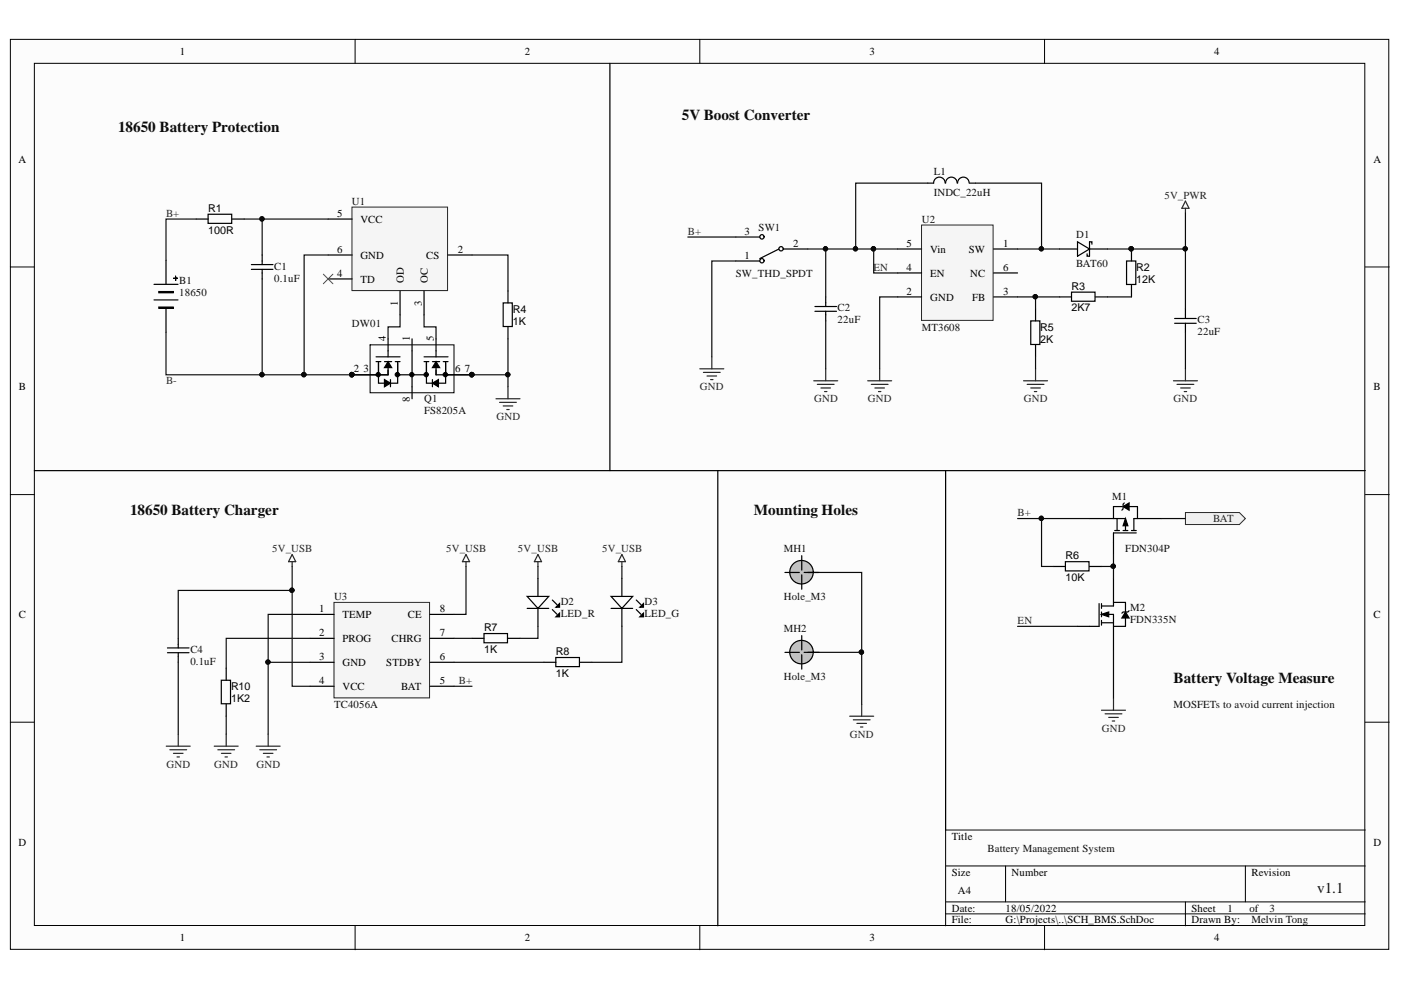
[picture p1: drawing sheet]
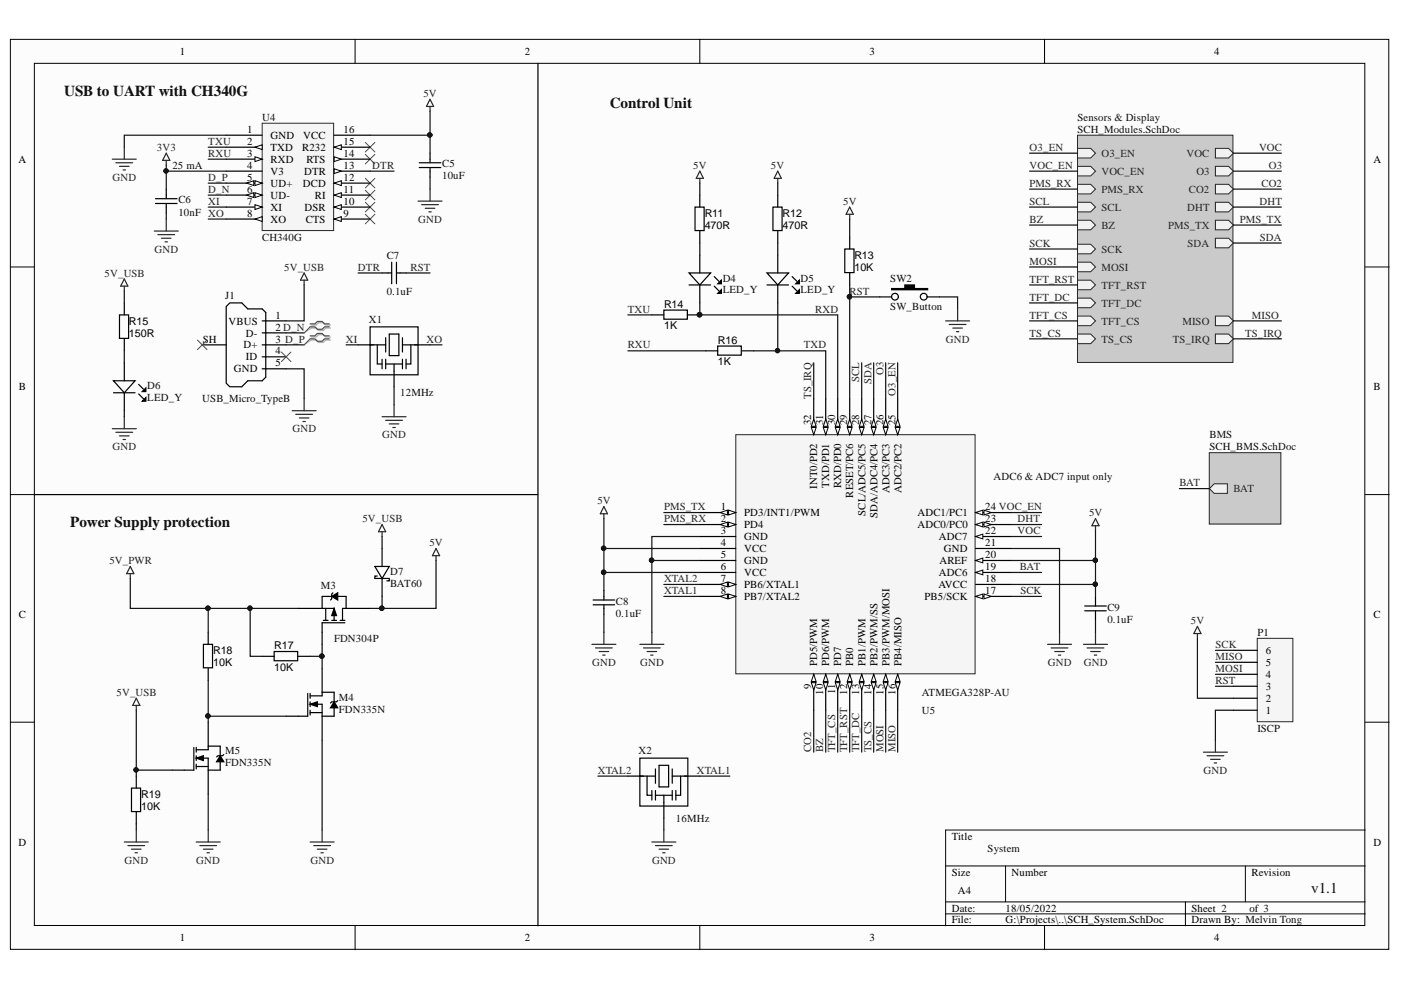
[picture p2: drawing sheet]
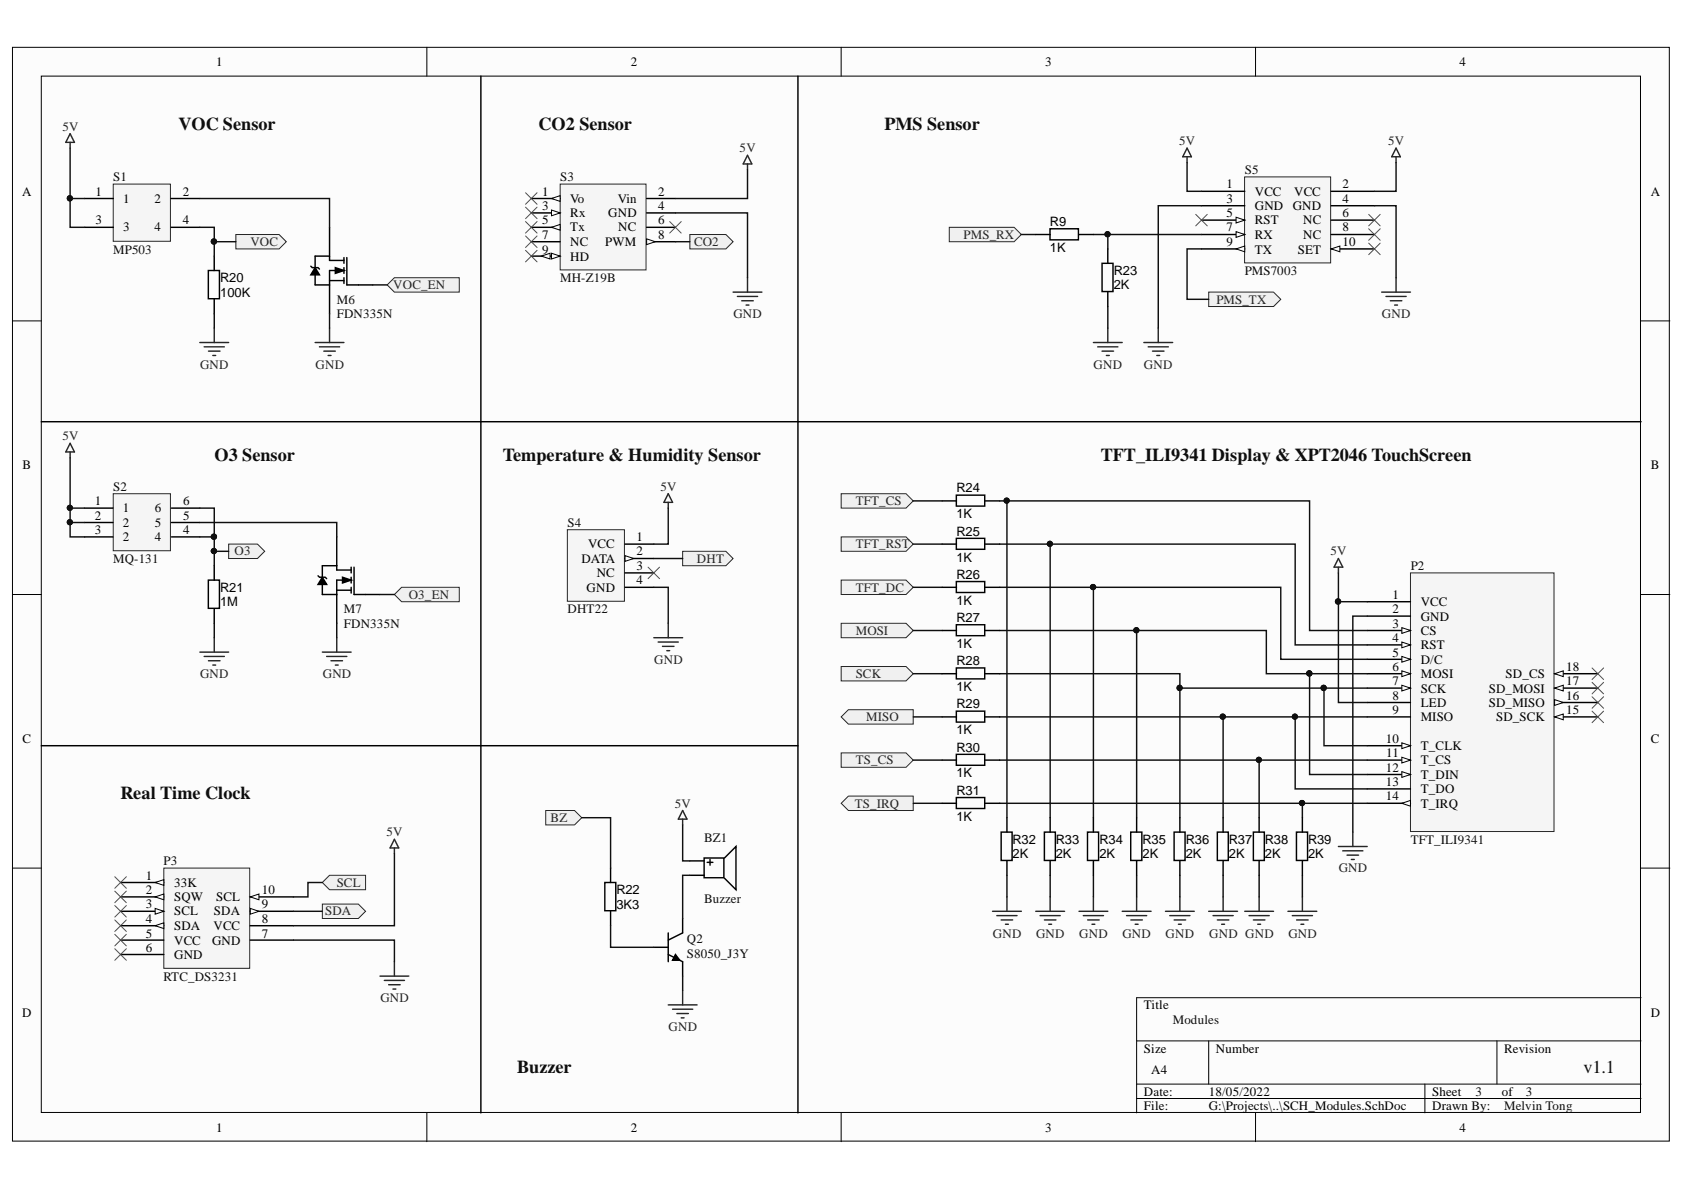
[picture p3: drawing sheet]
# Altium project AirMeter.PrjPcb
3 sheets, 87 parts. Net scope: hierarchical (ports join the sheet entries above them; power ports are global).
Board file: PCB_AirMeter.PcbDoc
Sheets:
  SCH_System.SchDoc
    BMS = SCH_BMS.SchDoc
    Sensors & Display = SCH_Modules.SchDoc

## Sheet SCH_System.SchDoc: System
size A4; Author: Melvin Tong; DrawnBy: Melvin Tong; Revision: v1.1; SheetNumber: 2; SheetTotal: 3

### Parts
C5  10uF  [CAP_0805]
C6  10nF  [CAP_0805]
C7  0.1uF  [CAP_0805]
C8  0.1uF  [CAP_0805]
C9  0.1uF  [CAP_0805]
D4  LED_Y  [LED_0805]
D5  LED_Y  [LED_0805]
D6  LED_Y  [LED_0805]
D7  BAT60  [SOD323]
J1  USB_Micro_TypeB  [USB_Micro_TypeB]
M3  FDN304P  [SOT23_213]
M4  FDN335N  [SOT23_213]
M5  FDN335N  [SOT23_213]
P1  ISCP  [HDR1X6]
R11  470R  [RESC3216X70N]
R12  470R  [RESC3216X70N]
R13  10K  [RESC3216X70N]
R14  1K  [RESC3216X70N]
R15  150R  [RESC3216X70N]
R16  1K  [RESC3216X70N]
R17  10K  [RESC3216X70N]
R18  10K  [RESC3216X70N]
R19  10K  [RESC3216X70N]
SW2  SW_Button  [Button_4x4x1.5]
U4  CH340G  [CH340G]
U5  ATMEGA328P-AU  [ATMEGA328P-AU]
X1  12MHz  [XTAL_3.2x1.6]
X2  16MHz  [XTAL_3.2x1.6]

### Sub-sheets
BMS = SCH_BMS.SchDoc: BAT (out)
Sensors & Display = SCH_Modules.SchDoc: CO2 (out), PMS_TX (out), PMS_RX (in), VOC (out), DHT (out), O3_EN (in), O3 (out), SDA (out), SCL (in), TFT_RST (in), TS_CS (in), TFT_DC (in), MOSI (in), TFT_CS (in), SCK (in), MISO (out), TS_IRQ (out), VOC_EN (in), BZ (in)

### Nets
3V3: C6.1 U4.4(V3)
5V: C5.1 C8.1 C9.1 D7.K M3.3(D) P1.2 R11.2 R12.1 R13.1 U4.16(VCC) U5.4(VCC) U5.6(VCC) U5.18(AVCC) U5.20(AREF)
5V_PWR: M3.2(S) R17.1 R18.1
5V_USB: D7.A J1.1(VBUS) M5.1(G) R15.1 R19.1
GND: C5.2 C6.2 C8.2 C9.2 D6.K J1.5(GND) M4.2(S) M5.2(S) P1.1 R19.2 SW2.2 U4.1(GND) U5.3(GND) U5.5(GND) U5.21(GND) X1.2(GND) X2.2(GND)
BAT: U5.19(ADC6) ; sheet BMS/BAT
BZ: U5.10(PD6/PWM) ; sheet Sensors & Display/BZ
CO2: U5.9(PD5/PWM) ; sheet Sensors & Display/CO2
D_N: J1.2(D-) U4.6(UD-)
D_P: J1.3(D+) U4.5(UD+)
DHT: U5.23(ADC0/PC0) ; sheet Sensors & Display/DHT
DTR: C7.1 U4.13(DTR)
MISO: P1.5 U5.16(PB4/MISO) ; sheet Sensors & Display/MISO
MOSI: P1.4 U5.15(PB3/PWM/MOSI) ; sheet Sensors & Display/MOSI
O3: U5.26(ADC3/PC3) ; sheet Sensors & Display/O3
O3_EN: U5.25(ADC2/PC2) ; sheet Sensors & Display/O3_EN
PMS_RX: U5.2(PD4) ; sheet Sensors & Display/PMS_RX
PMS_TX: U5.1(PD3/INT1/PWM) ; sheet Sensors & Display/PMS_TX
RST: C7.2 P1.3 R13.2 SW2.1 U5.29(RESET/PC6)
RXD: D4.K R14.2 U5.30(RXD/PD0)
RXU: R16.1 U4.3(RXD)
SCK: P1.6 U5.17(PB5/SCK) ; sheet Sensors & Display/SCK
SCL: U5.28(SCL/ADC5/PC5) ; sheet Sensors & Display/SCL
SDA: U5.27(SDA/ADC4/PC4) ; sheet Sensors & Display/SDA
TFT_CS: U5.11(PD7) ; sheet Sensors & Display/TFT_CS
TFT_DC: U5.13(PB1/PWM) ; sheet Sensors & Display/TFT_DC
TFT_RST: U5.12(PB0) ; sheet Sensors & Display/TFT_RST
TS_CS: U5.14(PB2/PWM/SS) ; sheet Sensors & Display/TS_CS
TS_IRQ: U5.32(INT0/PD2) ; sheet Sensors & Display/TS_IRQ
TXD: D5.K R16.2 U5.31(TXD/PD1)
TXU: R14.1 U4.2(TXD)
VOC: U5.22(ADC7) ; sheet Sensors & Display/VOC
VOC_EN: U5.24(ADC1/PC1) ; sheet Sensors & Display/VOC_EN
XI: U4.7(XI) X1.1(IN)
XO: U4.8(XO) X1.3(OUT)
XTAL1: U5.8(PB7/XTAL2) X2.3(OUT)
XTAL2: U5.7(PB6/XTAL1) X2.1(IN)
NetD4_A: D4.A R11.1
NetD5_A: D5.A R12.2
NetD6_A: D6.A R15.2
NetM3_1: M3.1(G) M4.3(D) R17.2
NetM4_1: M4.1(G) M5.3(D) R18.2

Not connected (* = marked no-connect by the designer): J1 4(ID)* SH(Shell)*; U4 9(CTS)* 10(DSR)* 11(RI)* 12(DCD)* 14(RTS)* 15(R232)*

### Layout directives
differential pair: D_N, D_P

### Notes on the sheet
- (near U4) USB to UART with CH340G
- Control Unit
- (near C6) 25 mA
- (near U5) ADC6 & ADC7 input only
- Power Supply protection

## Sheet SCH_BMS.SchDoc: Battery Management System
size A4; DrawnBy: Melvin Tong; Revision: v1.1; SheetNumber: 1; SheetTotal: 3

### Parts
B1  18650  [BAT_18650]
C1  0.1uF  [CAP_0805]
C2  22uF  [CAP_1206]
C3  22uF  [CAP_1206]
C4  0.1uF  [CAP_0805]
D1  BAT60  [SOD323]
D2  LED_R  [LED_0805]
D3  LED_G  [LED_0805]
L1  INDC_22uH  [IND_10x10]
M1  FDN304P  [SOT23_213]
M2  FDN335N  [SOT23_213]
MH1  Hole_M3  [Hole_M3]
MH2  Hole_M3  [Hole_M3]
Q1  FS8205A  [TSSOP65P640X120-8N]
R1  100R  [RESC3216X70N]
R2  12K  [RESC3216X70N]
R3  2K7  [RESC3216X70N]
R4  1K  [RESC3216X70N]
R5  2K  [RESC3216X70N]
R6  10K  [RESC3216X70N]
R7  1K  [RESC3216X70N]
R8  1K  [RESC3216X70N]
R10  1K2  [RESC3216X70N]
SW1  SW_THD_SPDT  [3P_header]
U1  DW01  [SOT23-6]
U2  MT3608  [SOT23-6]
U3  TC4056A  [SOIC127P600X175-8AN]

### Ports
BAT (out)

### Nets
5V_PWR: C3.1 D1.K R2.1
5V_USB: C4.1 D2.A D3.A U3.4(VCC) U3.8(CE)
GND: C2.2 C3.2 C4.2 M2.2(S) MH1.MH MH2.MH Q1.6(S1) Q1.7(S1) R4.2 R5.1 R10.2 SW1.1 U2.2(GND) U3.1(TEMP) U3.3(GND)
B+: B1.1(B+) M1.2(S) R1.1 R6.1 SW1.3 U3.5(BAT)
B-: B1.2(B+) C1.2 Q1.2(S1) Q1.3(S1) U1.6(GND)
BAT: M1.3(D) ; port BAT
EN: C2.1 L1.1 M2.1(G) SW1.2 U2.4(EN) U2.5(Vin)
NetC1_1: C1.1 R1.2 U1.5(VCC)
NetD1_A: D1.A L1.2 U2.1(SW)
NetD2_K: D2.K R7.2
NetD3_K: D3.K R8.2
NetM1_1: M1.1(G) M2.3(D) R6.2
NetQ1_4: Q1.4(G1) U1.1(OD)
NetQ1_5: Q1.5(G2) U1.3(OC)
NetR2_2: R2.2 R3.2
NetR3_1: R3.1 R5.2 U2.3(FB)
NetR4_1: R4.1 U1.2(CS)
NetR7_1: R7.1 U3.7(CHRG)
NetR8_1: R8.1 U3.6(STDBY)
NetR10_1: R10.1 U3.2(PROG)

Not connected (* = marked no-connect by the designer): Q1 1(D12) 8(D12); U1 4(TD)*; U2 6(NC)

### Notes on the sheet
- 18650 Battery Protection
- 5V Boost Converter
- 18650 Battery Charger
- Mounting Holes
- Battery Voltage Measure
- MOSFETs to avoid current injection

## Sheet SCH_Modules.SchDoc: Modules
size A4; DrawnBy: Melvin Tong; Revision: v1.1; SheetNumber: 3; SheetTotal: 3

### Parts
BZ1  Buzzer  [BZ_12085]
M6  FDN335N  [SOT23_213]
M7  FDN335N  [SOT23_213]
P2  TFT_ILI9341  [TFT_ILI9341]
P3  RTC_DS3231  [DS3231 RTC]
Q2  S8050_J3Y  [SOT23_213]
R9  1K  [RESC3216X70N]
R20  100K  [RESC3216X70N]
R21  1M  [RESC3216X70N]
R22  3K3  [RESC3216X70N]
R23  2K  [RESC3216X70N]
R24  1K  [RESC3216X70N]
R25  1K  [RESC3216X70N]
R26  1K  [RESC3216X70N]
R27  1K  [RESC3216X70N]
R28  1K  [RESC3216X70N]
R29  1K  [RESC3216X70N]
R30  1K  [RESC3216X70N]
R31  1K  [RESC3216X70N]
R32  2K  [RESC3216X70N]
R33  2K  [RESC3216X70N]
R34  2K  [RESC3216X70N]
R35  2K  [RESC3216X70N]
R36  2K  [RESC3216X70N]
R37  2K  [RESC3216X70N]
R38  2K  [RESC3216X70N]
R39  2K  [RESC3216X70N]
S1  MP503  [MP503 VOC Sensor]
S2  MQ-131  [MQ-131 Ozone Sensor]
S3  MH-Z19B  [MH-Z19B CO2 Sensor]
S4  DHT22  [DHT22]
S5  PMS7003  [PMS7003]

### Ports
BZ (in), CO2 (out), DHT (out), MISO (out), MOSI (in), O3 (out), O3_EN (in), PMS_RX (in), PMS_TX (out), SCK (in), SCL (in), SDA (out), TFT_CS (in), TFT_DC (in), TFT_RST (in), TS_CS (in), TS_IRQ (out), VOC (out), VOC_EN (in)

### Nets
5V: BZ1.1(Positive) P2.1(VCC) P2.8(LED) P3.8(VCC) S1.1 S1.3 S2.1 S2.2 S2.3(2) S3.2(Vin) S4.1(VCC) S5.1(VCC) S5.2(VCC)
GND: M6.2(S) M7.2(S) P2.2(GND) P3.7(GND) Q2.2(E) R20.2 R21.2 R23.2 R32.2 R33.2 R34.2 R35.2 R36.2 R37.2 R38.2 R39.2 S3.4(GND) S4.4(GND) S5.3(GND) S5.4(GND)
BZ: R22.1 ; port BZ
CO2: S3.8(PWM) ; port CO2
DHT: S4.2(DATA) ; port DHT
MISO: R29.1 ; port MISO
MOSI: R27.1 ; port MOSI
O3: R21.1 S2.4 S2.6 ; port O3
O3_EN: M7.1(G) ; port O3_EN
PMS_RX: R9.1 ; port PMS_RX
PMS_TX: S5.9(TX) ; port PMS_TX
SCK: R28.1 ; port SCK
SCL: P3.10(SCL) ; port SCL
SDA: P3.9(SDA) ; port SDA
TFT_CS: R24.1 ; port TFT_CS
TFT_DC: R26.1 ; port TFT_DC
TFT_RST: R25.1 ; port TFT_RST
TS_CS: R30.1 ; port TS_CS
TS_IRQ: R31.1 ; port TS_IRQ
VOC: R20.1 S1.4 ; port VOC
VOC_EN: M6.1(G) ; port VOC_EN
NetBZ1_2: BZ1.2(Negative) Q2.3(C)
NetM6_3: M6.3(D) S1.2
NetM7_3: M7.3(D) S2.5
NetP2_3: P2.3(CS) R24.2 R32.1
NetP2_4: P2.4(RST) R25.2 R33.1
NetP2_5: P2.5(D/C) R26.2 R34.1
NetP2_6: P2.6(MOSI) P2.12(T_DIN) R27.2 R35.1
NetP2_7: P2.7(SCK) P2.10(T_CLK) R28.2 R36.1
NetP2_9: P2.9(MISO) P2.13(T_DO) R29.2 R37.1
NetP2_11: P2.11(T_CS) R30.2 R38.1
NetP2_14: P2.14(T_IRQ) R31.2 R39.1
NetQ2_1: Q2.1(B) R22.2
NetR9_2: R9.2 R23.1 S5.7(RX)

Not connected (* = marked no-connect by the designer): P2 15(SD_SCK)* 16(SD_MISO)* 17(SD_MOSI)* 18(SD_CS)*; P3 1(33K)* 2(SQW)* 3(SCL)* 4(SDA)* 5(VCC)* 6(GND)*; S3 1(Vo)* 3(Rx)* 5(Tx)* 6(NC)* 7(NC)* 9(HD)*; S4 3(NC)*; S5 5(RST)* 6(NC)* 8(NC)* 10(SET)*

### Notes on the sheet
- VOC Sensor
- CO2 Sensor
- PMS Sensor
- O3 Sensor
- Temperature & Humidity Sensor
- TFT_ILI9341 Display & XPT2046 TouchScreen
- Real Time Clock
- Buzzer

## Nets that join several sheets
5V: SCH_System (14 pins), SCH_Modules (13 pins)
5V_PWR: SCH_System (M3.2 R17.1 R18.1), SCH_BMS (C3.1 D1.K R2.1)
5V_USB: SCH_System (5 pins), SCH_BMS (5 pins)
GND: SCH_System (17 pins), SCH_BMS (15 pins), SCH_Modules (20 pins)
BAT: SCH_System (U5.19), SCH_BMS (M1.3)
BZ: SCH_System (U5.10), SCH_Modules (R22.1)
CO2: SCH_System (U5.9), SCH_Modules (S3.8)
DHT: SCH_System (U5.23), SCH_Modules (S4.2)
MISO: SCH_System (P1.5 U5.16), SCH_Modules (R29.1)
MOSI: SCH_System (P1.4 U5.15), SCH_Modules (R27.1)
O3: SCH_System (U5.26), SCH_Modules (R21.1 S2.4 S2.6)
O3_EN: SCH_System (U5.25), SCH_Modules (M7.1)
PMS_RX: SCH_System (U5.2), SCH_Modules (R9.1)
PMS_TX: SCH_System (U5.1), SCH_Modules (S5.9)
SCK: SCH_System (P1.6 U5.17), SCH_Modules (R28.1)
SCL: SCH_System (U5.28), SCH_Modules (P3.10)
SDA: SCH_System (U5.27), SCH_Modules (P3.9)
TFT_CS: SCH_System (U5.11), SCH_Modules (R24.1)
TFT_DC: SCH_System (U5.13), SCH_Modules (R26.1)
TFT_RST: SCH_System (U5.12), SCH_Modules (R25.1)
TS_CS: SCH_System (U5.14), SCH_Modules (R30.1)
TS_IRQ: SCH_System (U5.32), SCH_Modules (R31.1)
VOC: SCH_System (U5.22), SCH_Modules (R20.1 S1.4)
VOC_EN: SCH_System (U5.24), SCH_Modules (M6.1)
